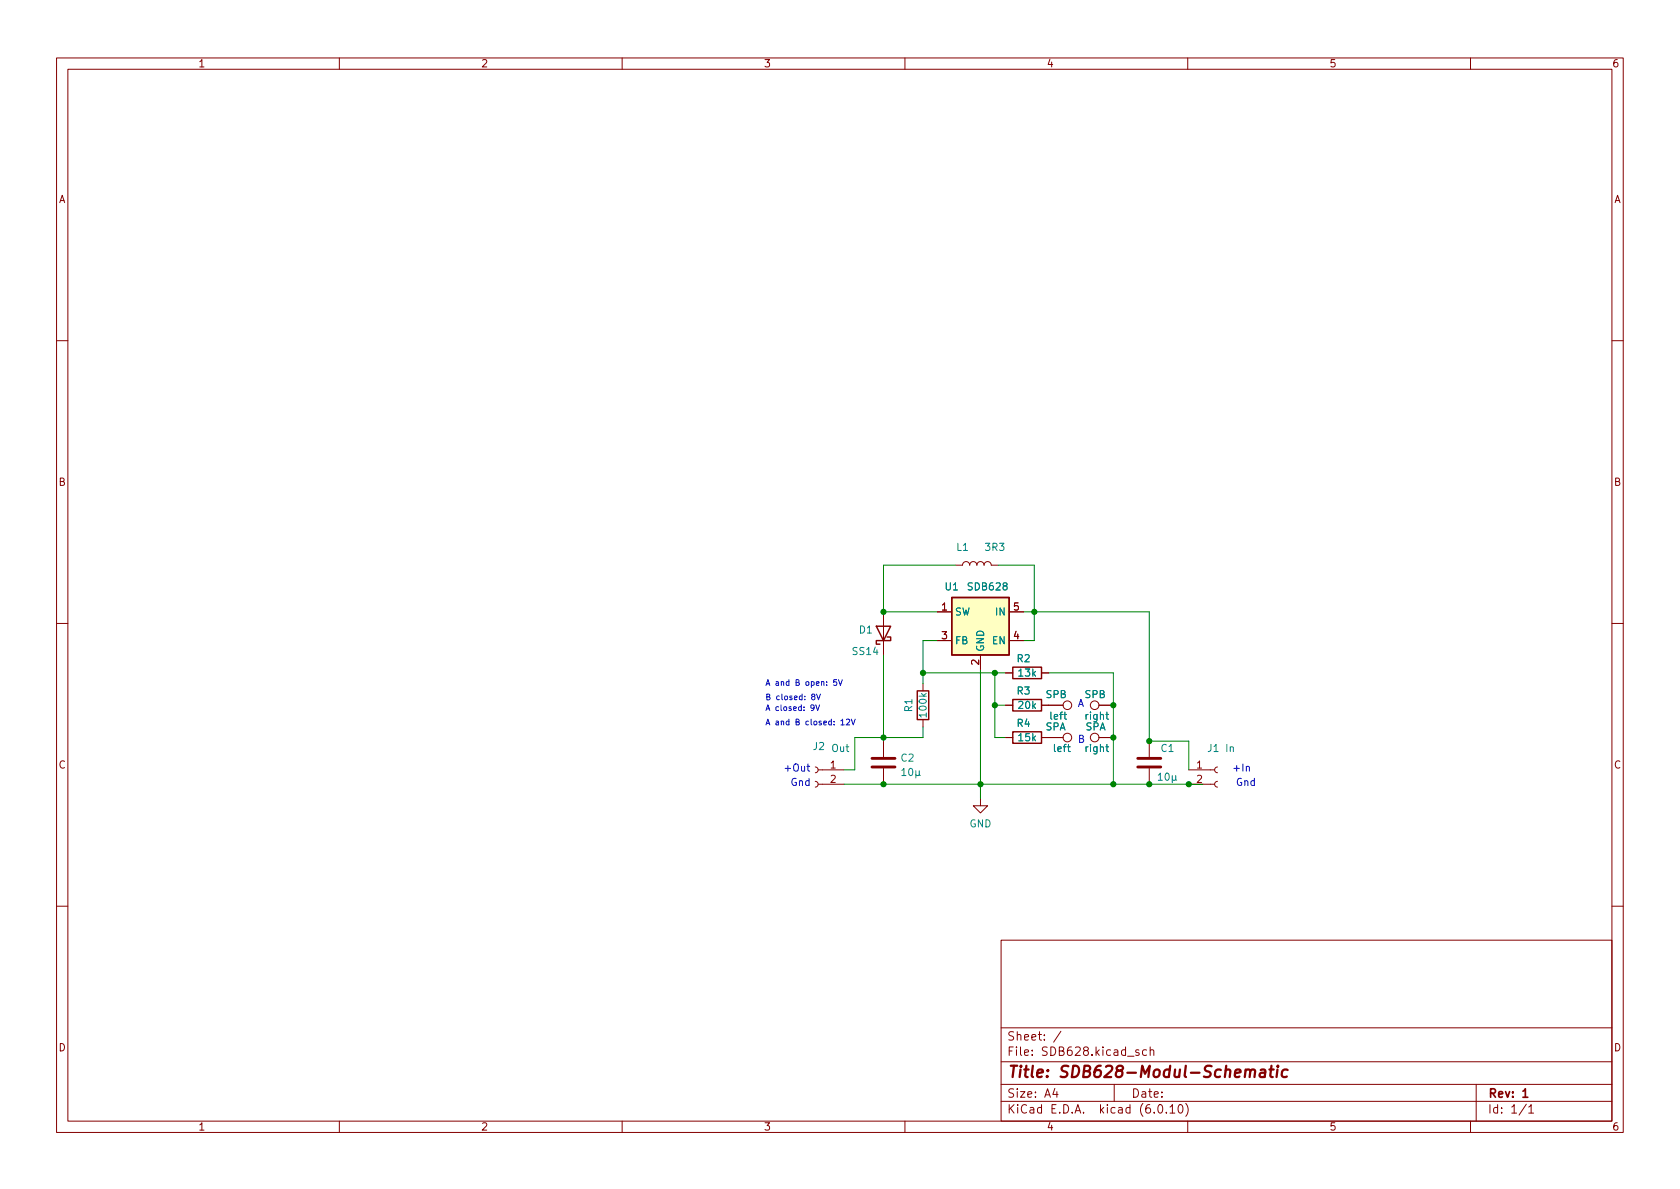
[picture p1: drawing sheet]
<svg xmlns="http://www.w3.org/2000/svg" width="297mm" height="210mm" viewBox="0 0 297 210" stroke-linecap="round" stroke-linejoin="round" font-family="sans-serif">
<g fill="none" stroke="#840000" stroke-width=".18">
<path d="M10 10.2h277v190.1h-277zM12 12.2h273v186.1h-273zM60 10.2v2M110 10.2v2M160 10.2v2M210 10.2v2M260 10.2v2M10 60.2h2M285 60.2h2M168.9 99.9h1.3a.64 .64 0 0 1 .6-.6 .64 .64 0 0 1 .6 .6 .64 .64 0 0 1 .7-.6 .64 .64 0 0 1 .6 .6 .64 .64 0 0 1 .7-.6 .64 .64 0 0 1 .6 .6 .64 .64 0 0 1 .6-.6 .64 .64 0 0 1 .7 .6h1.2M10 110.2h2M156.2 108.2v7.6"/>
<path d="M165.7 108.2h2.6M165.7 113.3h2.6M173.4 115.8v2.6M177.8 119h1.3M178.4 108.2h2.6M178.4 113.3h2.6M184.1 119h1.3M285 110.2h2M144.1 138.2l.4 .1 .2 .4-.2 .3-.4 .2M144.1 135.6l.4 .2 .2 .3-.2 .4-.4 .1M144.7 138.7h4.5M144.7 136.1h4.5"/>
<path d="M156.2 131.1v2.8M156.2 135.9v2.8M163.2 120.9v1.3M163.2 127.2v1.3M177.8 124.7h1.3M177.8 130.4h1.3M184.1 124.7h3.9M184.1 130.4h3.9M194.3 124.7h2.5M194.3 130.4h2.5M203.2 131.1v2.8M203.2 135.9v2.8"/>
<path d="M210.2 138.7h4.6M210.2 136.1h4.6M211.7 137.2l.5-.1 .3 .4-.8 .9h.8M215.3 138.2l-.4 .1-.1 .4 .1 .3 .4 .2M215.3 135.6l-.4 .2-.1 .3 .1 .4 .4 .1M173.4 141.2v1.3h1.2l-1.2 1.3-1.3-1.3h1.3M10 160.2h2M177 166.3h108v32h-108zM285 160.2h2M60 198.3v2M110 198.3v2M160 198.3v2"/>
<path d="M177 194.8h108M177 191.8h108M177 187.8h108M177 181.8h108M186.5 192.5l-.4 1h1M186.9 193v1M187.6 182.4l-1.3 1.9M197 191.8v3M201.4 185.7l-.4-.1-.2 .2 .1 .3 .5 .1v.4h-.6M202.7 185.7l-.4-.1-.3 .3v.4l.1 .3h.6M203.4 185.8l.2-.2 .3 .1 .1 .9M203.4 185.1v1.5"/>
<path d="M204.9 195.4l.2-.1a.81 .81 0 0 1 .6 .7 .81 .81 0 0 1-.3 .8h-.2a.81 .81 0 0 1-.6-.6 .81 .81 0 0 1 .3-.8zM206.2 196.7v.1M206.9 195.8l.4-.5v1.5M206.9 196.8h.8M208.5 195.4l.1-.1a.81 .81 0 0 1 .6 .7 .81 .81 0 0 1-.3 .8h-.1a.81 .81 0 0 1-.6-.6 .81 .81 0 0 1 .3-.8zM209.6 195.1a1.72 1.72 0 0 1 0 2.3M210 198.3v2M260 198.3v2M261 191.8v6.5M269.9 195.3l-1.3 1.9M270.3 195.8l.4-.5v1.5M270.3 196.8h.9"/>
<circle cx="188.7" cy="130.4" r=".76"/>
<circle cx="188.7" cy="124.7" r=".76"/>
<circle cx="193.5" cy="124.7" r=".76"/>
<circle cx="193.5" cy="130.4" r=".76"/>
</g>
<path d="M269.3 193l.4-.5v1.5M269.3 194h.8" fill="none" stroke="#840000" stroke-width=".3"/>
<path d="M220.2 189.3a.49 .49 0 0 1 .9 .1l-.2 1.1M221.1 189.4a.5 .5 0 0 1 .8-.2l-.1 1.3M222.9 189.2l.2-.1 .6 .1-.1 1.3M223.7 189.6l-.7 .1a.4 .4 0 0 0-.3 .3 .4 .4 0 0 0 .2 .5l.7-.1M224.4 189.1h.8M224.8 188.5l-.2 1.7 .1 .2 .3 .1M225.9 189.1l-.2 1.4M226 188.5l-.2 .1 .1 .1 .1-.1v-.1l-.1 .2M227.7 189.2a.66 .66 0 0 0-1 .3l-.1 .6 .2 .3 .1 .1 .6-.1" fill="none" stroke="#840000" stroke-width=".4"/>
<path d="M154.9 110.7h2.6l-1.3 2.6zM156.8 112.6h.7v.7h-2.6v.6h.7M168.3 105.7h10.1v10.1h-10.1zM179.1 118h5v2h-5zM162.2 122.2h2v5h-2zM179.1 123.7h5v2h-5zM179.1 129.4h5v2h-5z" fill="none" stroke="#840000" stroke-width=".25"/>
<path d="M168.3 105.7h10.1v10.1h-10.1z" fill="#ffffc2" stroke="#ffffc2" stroke-width=".18"/>
<path d="M154.2 135.6h4M154.2 134.1h4M201.2 135.6h4M201.2 134.1h4" fill="none" stroke="#840000" stroke-width=".51"/>
<g fill="none" stroke="#008484" stroke-width=".18">
<path d="M159.5 136.2l.3-.3v1.2M159.5 137.1h.7M160.8 136l.2-.1a.68 .68 0 0 1 .4 .6 .68 .68 0 0 1-.4 .6l-.2-.1-.1-.3zM161.9 136.3v1.3M162.5 137l.2 .1M162.5 136.3v.8h-.4l-.2-.1M195.5 132.1h.5M195.5 126.3h.5M195.7 131.6v1.1l.3 .2M195.7 125.9v1.1l.3 .2M204.8 137.1l.4-.4v1.3M204.8 138h.7"/>
<path d="M206.1 136.8l.2-.1a.68 .68 0 0 1 .4 .6 .68 .68 0 0 1-.4 .7l-.2-.1-.1-.4zM207.3 137.1v1.3M207.9 137.8l.2 .2M207.9 137.1l-.1 .8-.3 .1-.2-.2"/>
</g>
<g fill="none" stroke="#0000c2" stroke-width=".18">
<path d="M142.7 135.5h.5M142.9 135.1v1.1l.3 .2M143.7 123.2l-.2-.2 .1-.2h.4v.3l-.5 .3 .2 .3 .4-.1-.2-.4M143.9 125.1l-.2 .2-.2-.1-.1-.5 .3-.1 .2 .2v.6l-.2 .2-.2 .1M144.2 124.6l.4 1.1 .3-1.1M144.4 122.7l.3 1 .4-1M147.9 120.2h-.5v.5l.5-.1v.5l-.1 .1-.4-.1M148.2 120.2l.4 1 .3-1M148.7 127.5l.3-.3v1M148.7 128.2h.6M149.7 127.3l.3-.1 .2 .3-.6 .7h.6M150.5 127.2l.4 1 .3-1"/>
<path d="M220.4 135.6l.1-.1 .3 .1 .1 .8"/>
</g>
<path d="M168.9 99.9h-12.7v8.3h9.5M176.5 99.9h6.4v13.4h-1.9M156.2 115.8v15.3M163.2 119h14.6M165.7 113.3h-2.5v7.6M173.4 118.4v22.8M175.9 119v11.4h1.9M181 108.2h22.2v22.9h7v5M185.4 119h11.4v19.7M149.2 138.7h63.5M163.2 128.5v1.9h-12.1v5.7h-1.9M175.9 124.7h1.9" fill="none" stroke="#008400" stroke-width=".18"/>
<g fill="#008400" stroke="#008400" stroke-width=".18">
<circle cx="182.9" cy="108.2" r=".46"/>
<circle cx="175.9" cy="119" r=".46"/>
<circle cx="175.9" cy="124.7" r=".46"/>
<circle cx="156.2" cy="130.4" r=".46"/>
<circle cx="163.2" cy="119" r=".46"/>
<circle cx="156.2" cy="138.7" r=".46"/>
<circle cx="173.4" cy="138.7" r=".46"/>
<circle cx="156.2" cy="108.2" r=".46"/>
<circle cx="196.8" cy="130.4" r=".46"/>
<circle cx="196.8" cy="138.7" r=".46"/>
<circle cx="210.2" cy="138.7" r=".46"/>
<circle cx="196.8" cy="124.7" r=".46"/>
<circle cx="203.2" cy="131.1" r=".46"/>
<circle cx="203.2" cy="138.7" r=".46"/>
</g>
<text font-size="2.8" fill="#840000" x="178" y="190.6">Title: SDB628-Modul-Schematic</text>
<g font-size="2.1" fill="#840000">
<text x="178" y="184">Sheet: /</text>
<text x="178" y="186.7">File: SDB628.kicad_sch</text>
<text x="178" y="196.9">KiCad E.D.A. kicad (6.0.10)</text>
<text x="178" y="194.1">Size: A4</text>
<text x="200" y="194.1">Date:</text>
<text x="263" y="194.1">Rev: 1</text>
<text x="263" y="196.9">Id: 1/1</text>
</g>
<g font-size="1.8" fill="#840000">
<text x="35" y="11.9">1</text>
<text x="85" y="11.9">2</text>
<text x="135" y="11.9">3</text>
<text x="185" y="11.9">4</text>
<text x="235" y="11.9">5</text>
<text x="285" y="11.9">6</text>
<text x="10.3" y="35.9">A</text>
<text x="285.3" y="35.9">A</text>
<text x="10.3" y="85.9">B</text>
<text x="285.3" y="85.9">B</text>
<text x="166.5" y="107.9">1</text>
<text x="179.2" y="107.9">5</text>
<text x="166.5" y="113">3</text>
<text x="179.2" y="113">4</text>
<text x="173.1" y="117.6" transform="rotate(-90 173.1 117.6)">2</text>
<text x="10.3" y="135.9">C</text>
<text x="146.8" y="135.9">1</text>
<text x="211.6" y="135.9">1</text>
<text x="285.3" y="135.9">C</text>
<text x="146.8" y="138.4">2</text>
<text x="10.3" y="185.9">D</text>
<text x="285.3" y="185.9">D</text>
<text x="35" y="199.9">1</text>
<text x="85" y="199.9">2</text>
<text x="135" y="199.9">3</text>
<text x="185" y="199.9">4</text>
<text x="235" y="199.9">5</text>
<text x="285" y="199.9">6</text>
</g>
<g font-size="1.8" fill="#008484">
<text x="169.1" y="97.4">L1</text>
<text x="174.3" y="97.4">3R3</text>
<text x="167.1" y="104.4">U1</text>
<text x="171.3" y="104.4">SDB628</text>
<text x="152" y="112">D1</text>
<text x="168.8" y="108.8">SW</text>
<text x="168.8" y="113.9">FB</text>
<text x="175.5" y="113.9">EN</text>
<text x="176.2" y="108.8">IN</text>
<text x="150.8" y="115.8">SS14</text>
<text x="174" y="115.3" transform="rotate(-90 174 115.3)">GND</text>
<text x="179.8" y="117.1">R2</text>
<text x="180.1" y="119.6">13k</text>
<text x="161.3" y="125.8" transform="rotate(-90 161.3 125.8)">R1</text>
<text x="179.8" y="122.8">R3</text>
<text x="180.1" y="125.3">20k</text>
<text x="184.9" y="123.4">SPB</text>
<text x="191.8" y="123.4">SPB</text>
<text x="163.8" y="126.7" transform="rotate(-90 163.8 126.7)">100k</text>
<text x="179.8" y="128.5">R4</text>
<text x="180.1" y="131.1">15k</text>
<text x="184.8" y="129.2">SPA</text>
<text x="185.8" y="127.2">left</text>
<text x="191.9" y="129.2">SPA</text>
<text x="192" y="127.2">right</text>
<text x="143.8" y="132.6">J2</text>
<text x="147.1" y="133">Out</text>
<text x="159.3" y="134.7">C2</text>
<text x="186.4" y="133">left</text>
<text x="192" y="133">right</text>
<text x="205.3" y="133">C1</text>
<text x="213.5" y="133">J1</text>
<text x="216.7" y="133">In</text>
<text x="171.4" y="146.3">GND</text>
</g>
<g font-size="1.8" fill="#0000c2">
<text x="190.5" y="125">A</text>
<text x="190.5" y="131.3">B</text>
<text x="138.4" y="136.4">+Out</text>
<text x="217.8" y="136.4">+In</text>
<text x="139.7" y="139">Gnd</text>
<text x="218.4" y="139">Gnd</text>
</g>
<g font-size="1.4" fill="#0000c2">
<text x="135.3" y="121.3">A and B open: 5V</text>
<text x="135.3" y="125.7">A closed: 9V</text>
<text x="135.3" y="123.8">B closed: 8V</text>
<text x="135.3" y="128.2">A and B closed: 12V</text>
</g>
</svg>
